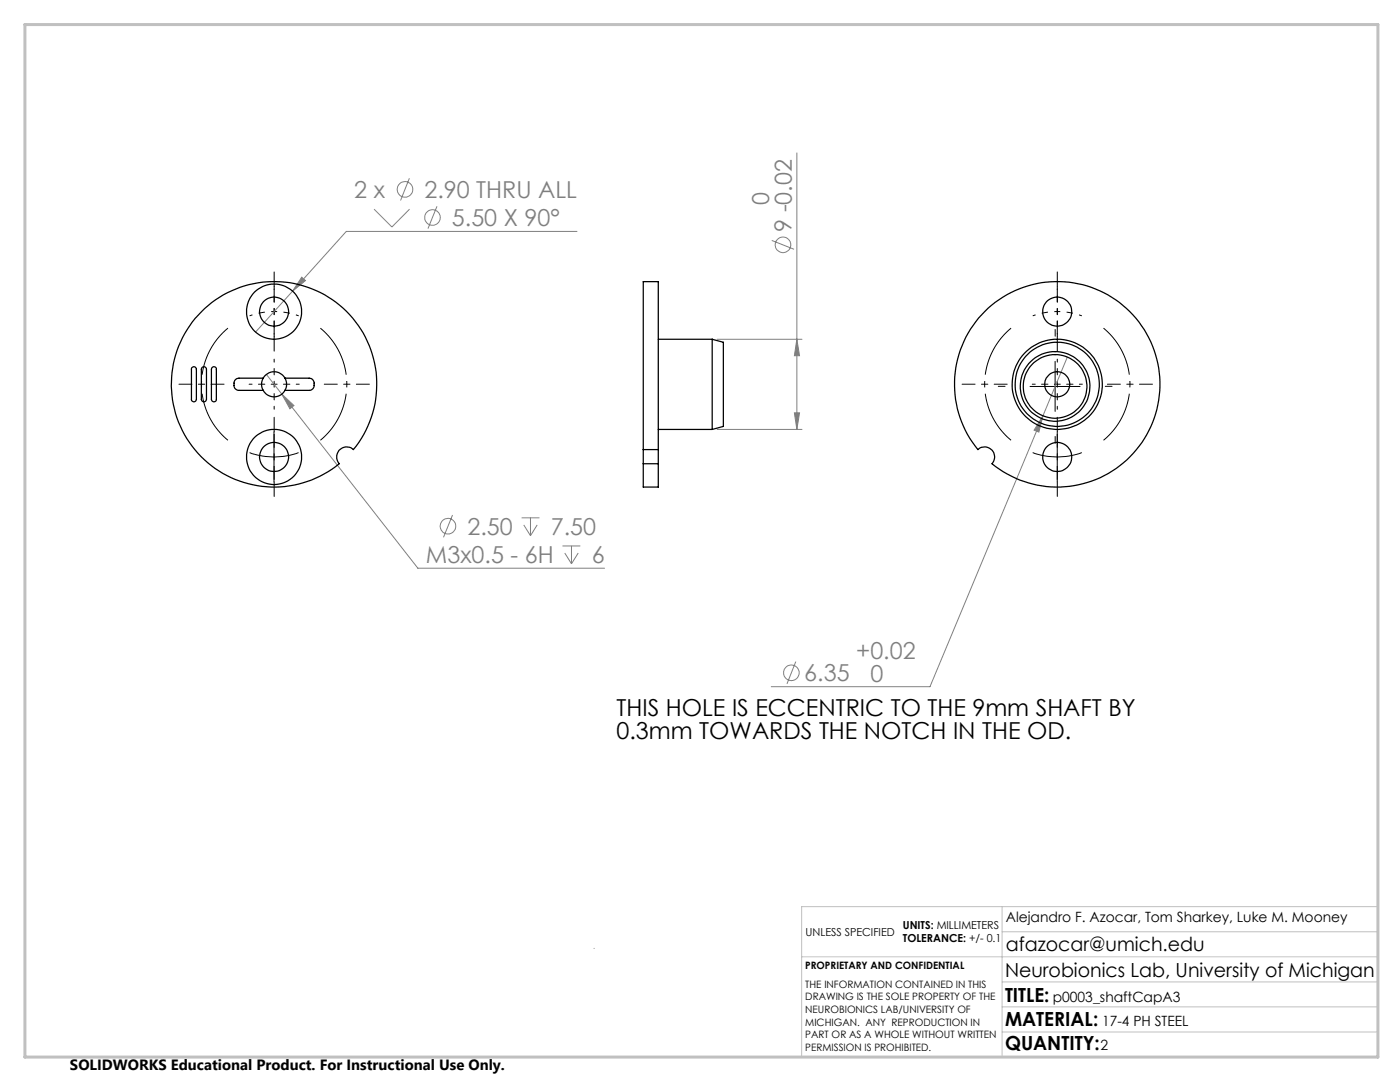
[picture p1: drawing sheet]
<svg xmlns="http://www.w3.org/2000/svg" width="279mm" height="216mm" viewBox="0 0 279 216" stroke-linecap="round" stroke-linejoin="round" font-family="sans-serif">
<g fill="none" stroke="#808080" stroke-width=".2">
<path d="M81.7 35.6l-1.8 4.4M159 30.5v55.2M58.4 58.1l-7.4 8.2M60.2 55.3l.8 .7-2.6 2.1zM74.6 41.7l3.6 3.6 3.5-3.6M87.2 41.2l-1.8 4.4M115.1 46.2h-46l-10.7 11.9M154 48l4.5 1.7M53.2 74.7l30.2 38.7h37.2M56.2 78.6l2.5 2.3-.8 .7zM143.1 67.7h17M159 67.7l.6 3.3h-1.1z"/>
<path d="M213 71.3l-4.9 11.7M143.1 85.7h17M158.5 82.4h1.1l-.6 3.3zM208.1 83l-.8 3.2-.9-.4zM208.1 83l-22.5 54h-31.7M90.3 102.8l-1.8 4.4M104.1 103.3h3.6M104.5 104.7l1.4 2.2M105.9 103.3v3.6M107.2 104.7l-1.3 2.2M112.3 108.9h3.5M112.7 110.3l1.4 2.2"/>
<path d="M114.1 108.9v3.6M115.4 110.3l-1.3 2.2M158.8 132l-1.7 4.5"/>
<circle cx="80.8" cy="37.8" r="1.56"/>
<circle cx="86.3" cy="43.4" r="1.56"/>
<circle cx="156.3" cy="48.9" r="1.56"/>
<circle cx="89.4" cy="105" r="1.56"/>
<circle cx="157.9" cy="134.2" r="1.56"/>
</g>
<path d="M54.7 62.2a14.5 14.5 0 0 0-4.9 .8M54.7 62.2a14.5 14.5 0 0 1 4.9 .8M211 62.2a14.5 14.5 0 0 0-4.9 .8M211 62.2a14.5 14.5 0 0 1 4.9 .8" fill="none" stroke="#000" stroke-width=".2" stroke-dasharray="15.2 1.3 1.3 1.3" stroke-dashoffset="14.6" stroke-linecap="butt"/>
<path d="M45.5 65.5a14.5 14.5 0 0 0 0 22.4M201.8 65.5a14.5 14.5 0 0 0 0 22.4M63.9 87.9a14.5 14.5 0 0 0 0-22.4M220.2 87.9a14.5 14.5 0 0 0 0-22.4" fill="none" stroke="#000" stroke-width=".2" stroke-dasharray="15.2 1.3 1.3 1.3" stroke-dashoffset="4.4" stroke-linecap="butt"/>
<path d="M205.6 77.1h9.9M210.6 72.1v10M49.8 90.3a14 14 0 0 0 9.8 0M54.7 86.2v10M206.1 90.3a14.1 14.1 0 0 0 9.8 0M211 86.2v10" fill="none" stroke="#000" stroke-width=".2"/>
<path d="M54.7 57.2v-2.9M211 57.2v-2.9M54.7 67.2v2.9M200.6 77.1h-1.4M210.6 67.1v-1.4M211 67.2v2.9M220.6 77.1h1.3M54.7 96.2v2.9M54.7 86.2v-2.9M210.6 87.1v1.3M211 96.2v2.9M211 86.2v-2.9" fill="none" stroke="#000" stroke-width=".2" stroke-dasharray="15.2 1.3 1.3 1.3"/>
<path d="M54.7 76.7v-5M54.7 76.7h-5M54.7 76.7v5M54.7 76.7h5M54.7 62.2v-5M54.7 62.2v5M211 76.7v-5M211 76.7h-5M211 76.7v5M211 76.7h5M211 62.2v-5M211 62.2v5" fill="none" stroke="#000" stroke-width=".2" stroke-dasharray="15.2 1.3 1.3 1.3" stroke-dashoffset="14.6"/>
<path d="M44.7 76.7h-9M54.7 66.7v-9M64.7 76.7h9M201 76.7h-9M211 66.7v-9M221 76.7h9M54.7 86.7v9M211 86.7v9" fill="none" stroke="#000" stroke-width=".2" stroke-dasharray="15.2 1.3 1.3 1.3" stroke-dashoffset="12.6"/>
<path d="M118.6 189.2v.1M160 190.9h115M200 185.9h75M200 180.9v30M200 195.9h75M275 180.9h-115v30M200 205.9h75M200 200.9h75" fill="none" stroke="#c0c0c0" stroke-width=".2"/>
<path d="M5 4.9h270v206h-270z" fill="none" stroke="#c0c0c0" stroke-width=".6"/>
<g fill="#808080">
<path d="M56.2 78.6l1.7 3 .8-.7zM60.2 55.3l-1.8 2.8 2.6-2.1zM208.1 83l-1.7 2.8 .9 .4z"/>
<path d="M159 67.7l.6 3.3h-1.1zM158.5 82.4h1.1l-.6 3.3z"/>
</g>
<g fill="none" stroke="#000" stroke-width=".25">
<path d="M38.3 73.4a.51 .51 0 0 1 .5-.2 .51 .51 0 0 1 .4 .5v6a.49 .49 0 0 1-.5 .5 .49 .49 0 0 1-.5-.5zM40.2 62.2a20.5 20.5 0 0 1 28.3-.7 20.5 20.5 0 0 1 2 28.2 2 2 0 0 0-2.7 .1 2 2 0 0 0-.1 2.7 20.5 20.5 0 0 1-28.2-2 20.5 20.5 0 0 1 .7-28.3zM40.4 73.3l.3-.1 .3 .1 .2 .4v6a.51 .51 0 0 1-.5 .5 .51 .51 0 0 1-.5-.5v-6zM42.3 73.4a.49 .49 0 0 1 .6-.2 .49 .49 0 0 1 .3 .5v6a.49 .49 0 0 1-.5 .5 .49 .49 0 0 1-.5-.5v-6zM52.5 75.5h-4.8a1.24 1.24 0 0 0-1 1.2 1.24 1.24 0 0 0 1 1.2h4.8M52.5 75.5a2.49 2.49 0 0 1 4.4 0M52.5 77.9a2.46 2.46 0 0 0 4.4 0M52.5 75.5a2.49 2.49 0 0 0 0 2.4M56.9 75.5h4.8a1.24 1.24 0 0 1 1 1.2 1.24 1.24 0 0 1-1 1.2h-4.8M56.9 75.5a2.49 2.49 0 0 1 0 2.4M131.4 67.7h10.7M142.1 67.7l2.3 .6v16.8l-2.3 .6"/>
<path d="M142.1 67.7v18M196.6 62.1a20.5 20.5 0 0 1 28.5-.3 20.5 20.5 0 0 1 1.3 28.4 20.5 20.5 0 0 1-28.4 2.3 2 2 0 0 0-.1-2.7 2 2 0 0 0-2.7-.1 20.5 20.5 0 0 1 1.4-27.6zM128.4 92.5v4.7h3v-4.7M128.4 89.7v-33.5h3v33.5M128.4 89.7v2.8M128.4 89.7h3M128.4 92.5h3M131.4 89.7v2.8M131.4 85.7h10.7"/>
<circle cx="54.7" cy="62.2" r="5.5"/>
<circle cx="54.7" cy="62.2" r="2.9"/>
<circle cx="210.6" cy="77.1" r="6.9"/>
<circle cx="210.6" cy="77.1" r="6.4"/>
<circle cx="211" cy="62.2" r="2.9"/>
<circle cx="211" cy="76.7" r="2.5"/>
<circle cx="211" cy="76.7" r="8.4"/>
<circle cx="211" cy="76.7" r="9"/>
<circle cx="54.7" cy="91.2" r="5.5"/>
<circle cx="54.7" cy="91.2" r="2.9"/>
<circle cx="211" cy="91.2" r="2.9"/>
</g>
<g font-size="4.7" fill="#808080">
<text x="70.7" y="39.5">2 x</text>
<text x="84.7" y="39.5">2.90 THRU ALL</text>
<text x="153.5" y="40.8" transform="rotate(-90 153.5 40.8)">0</text>
<text x="90.2" y="45.1">5.50 X 90°</text>
<text x="158" y="46.3" transform="rotate(-90 158 46.3)">9 -0.02</text>
<text x="93.3" y="106.7">2.50</text>
<text x="109.9" y="106.7">7.50</text>
<text x="85" y="112.3">M3x0.5 - 6H</text>
<text x="118.1" y="112.3">6</text>
<text x="170.9" y="131.5">+0.02</text>
<text x="160.5" y="135.9">6.35</text>
<text x="173.7" y="136">0</text>
</g>
<g font-size="4.7">
<text x="123" y="142.9">THIS HOLE IS ECCENTRIC TO THE 9mm SHAFT BY</text>
<text x="123" y="147.5">0.3mm TOWARDS THE NOTCH IN THE OD.</text>
</g>
<g font-size="3.9">
<text x="200.7" y="189.8">afazocar@umich.edu</text>
<text x="200.6" y="194.9">Neurobionics Lab, University of Michigan</text>
<text x="200.6" y="199.8">TITLE:</text>
<text x="200.6" y="209.5">QUANTITY:</text>
<text x="200.6" y="204.6">MATERIAL:</text>
</g>
<text font-size="3" x="14" y="213.5">SOLIDWORKS Educational Product. For Instructional Use Only.</text>
<g font-size="2.8">
<text x="200.7" y="183.9">Alejandro F. Azocar, Tom Sharkey, Luke M. Mooney</text>
<text x="210.1" y="199.8">p0003_shaftCapA3</text>
<text x="219.7" y="209.5">2</text>
<text x="220" y="204.6">17-4 PH STEEL</text>
</g>
<g font-size="2.2">
<text x="180.2" y="185.3">UNITS: MILLIMETERS</text>
<text x="160.8" y="186.8">UNLESS SPECIFIED</text>
<text x="180.2" y="188">TOLERANCE: +/- 0.1</text>
</g>
<g font-size="2">
<text x="160.7" y="193.4">PROPRIETARY AND CONFIDENTIAL</text>
<text x="160.7" y="197.1">THE INFORMATION CONTAINED IN THIS</text>
<text x="160.7" y="199.6">DRAWING IS THE SOLE PROPERTY OF THE</text>
<text x="160.7" y="202.1">NEUROBIONICS LAB/UNIVERSITY OF</text>
<text x="160.7" y="204.6">MICHIGAN. ANY REPRODUCTION IN</text>
<text x="160.7" y="207.2">PART OR AS A WHOLE WITHOUT WRITTEN</text>
<text x="160.7" y="209.7">PERMISSION IS PROHIBITED.</text>
</g>
</svg>
